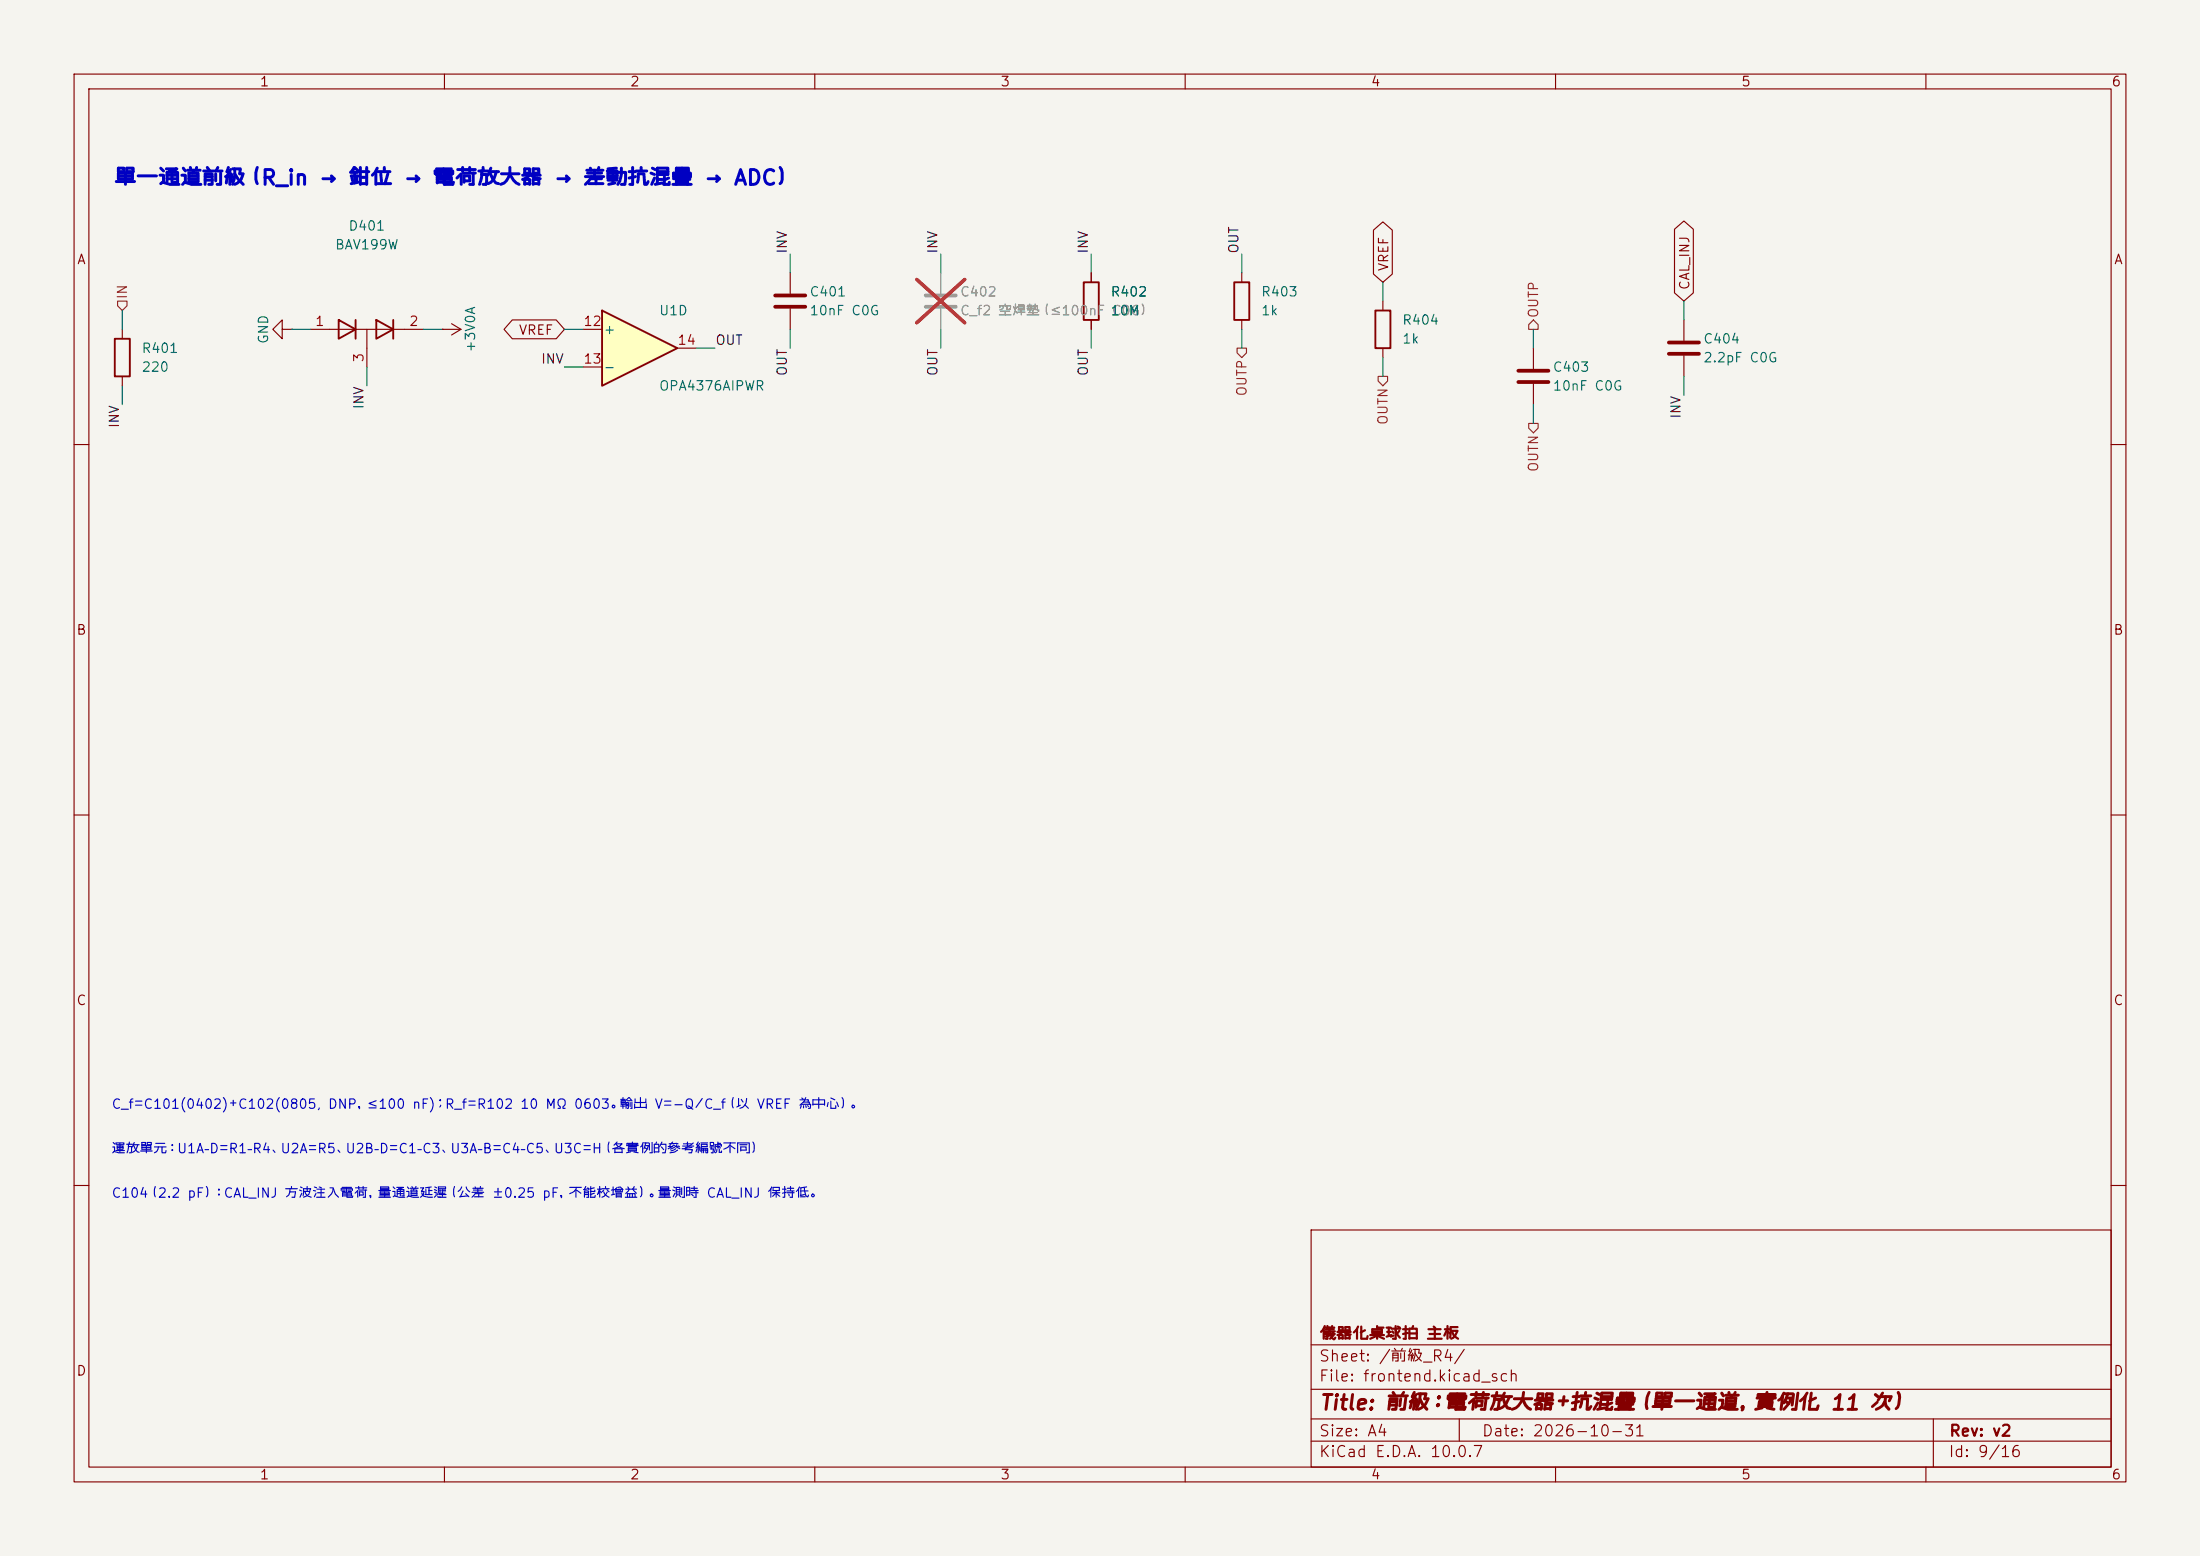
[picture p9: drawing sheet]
<svg xmlns="http://www.w3.org/2000/svg" width="297mm" height="210mm" viewBox="0 0 297 210" stroke-linecap="round" stroke-linejoin="round" font-family="sans-serif">
<path d="M0 0h297v210h-297z" fill="#f5f4ef" stroke="#f5f4ef" stroke-width=".14"/>
<g fill="none" stroke="#840000" stroke-width=".15">
<path d="M10 10h277v190h-277zM12 12h273v186h-273zM60 10v2M110 10v2M160 10v2M210 10v2M260 10v2M10 60h2M285 60h2M10 110h2M285 110h2M10 160h2"/>
<path d="M177 166h108v32h-108zM285 160h2M60 198v2M110 198v2M160 198v2M177 194.5h108M177 191.5h108M177 187.5h108M177 181.5h108M197 191.5v3M210 198v2M260 198v2"/>
<path d="M261 191.5v6.5"/>
</g>
<path d="M81.3 41.9l10.1 5.1-10.1 5.1z" fill="#ffffc2"/>
<path d="M146.3 38.1h2v5.1h-2zM166.6 38.1h2.1v5.1h-2.1zM15.5 45.7h2v5.1h-2zM45.7 43.2l2.3 1.3-2.3 1.2zM48 43.2v2.5M50.8 43.2l2.3 1.3-2.3 1.2zM53.1 43.2v2.5M81.3 41.9l10.1 5.1-10.1 5.1zM185.7 41.9h2v5.1h-2z" fill="none" stroke="#840000" stroke-width=".25"/>
<g fill="none" stroke="#840000" stroke-width=".15">
<path d="M106.7 36.8v2.8M147.3 36.8v1.3M167.6 36.8v1.3M185.4 31.1l1.3-1.2 1.3 1.2v5.9l-1.3 1.1-1.3-1.1zM226.1 30.9l1.2-1.1 1.3 1.1v8.6l-1.3 1.1-1.2-1.1zM16.5 44.5v1.2M16.5 50.8v1.3M38.1 44.5v-1.3l-1.3 1.3 1.3 1.2v-1.2h1.3M39.4 44.5h.1M41.9 44.5h15.2M49.5 44.5v5M59.7 44.5h.1"/>
<path d="M59.7 44.5h2.5M61 43.7l1.2 .8M62.2 44.5l-1.2 .7M69.2 43.2h5.9l1.1 1.3-1.1 1.2h-5.9l-1.2-1.2zM78.7 44.5h2.6M78.7 49.5h2.6M91.4 47h2.6M106.7 41.7v2.8M147.3 43.2v1.3M167.6 43.2v1.3M186.7 40.6v1.3M186.7 47v1.3"/>
<path d="M207 47v2.8M207 51.8v2.8M227.3 43.2v2.8M227.3 48v2.8"/>
</g>
<path d="M104.6 39.9h4.1M104.6 41.4h4.1M205 50h4M205 51.6h4M225.3 46.2h4.1M225.3 47.8h4.1" fill="none" stroke="#840000" stroke-width=".51"/>
<path d="M125 39.9h4M125 41.4h4" fill="none" stroke="#9c9b98" stroke-width=".51"/>
<path d="M127 36.8v2.8M127 41.7v2.8" fill="none" stroke="#9c9b98" stroke-width=".15"/>
<path d="M123.8 37.7l6.4 5.9M130.2 37.7l-6.4 5.9" fill="none" stroke="#e12e31" stroke-width=".46"/>
<path d="M15.9 40.6h1.2v.7l-.6 .6-.6-.6zM167 47h1.3v.6l-.7 .7-.6-.7zM186.1 50.8h1.2v.6l-.6 .7-.6-.7zM206.4 57.2h1.2v.6l-.6 .6-.6-.6zM207 43.2l.6 .6v.7h-1.2v-.7z" fill="none" stroke="#725600" stroke-width=".15"/>
<g fill="none" stroke="#009600" stroke-width=".15">
<path d="M106.7 34.3v2.5M127 34.3v2.5M147.3 34.3v2.5M167.6 34.3v2.5M186.7 38.1v2.5M16.5 41.9v2.6M16.5 52.1v2.5M39.4 44.5h2.5M49.5 49.5v2.6M57.1 44.5h2.6M76.2 44.5h2.5M76.2 49.5h2.5"/>
<path d="M94 47h2.5M106.7 44.5v2.5M127 44.5v2.5M147.3 44.5v2.5M167.6 44.5v2.5M186.7 48.3v2.5M207 44.5v2.5M207 54.6v2.6M227.3 40.6v2.6M227.3 50.8v2.5"/>
</g>
<text font-size="2" fill="#0000c2" x="15.3" y="25.5">單一通道前級（R_in → 鉗位 → 電荷放大器 → 差動抗混疊 → ADC）</text>
<text font-size="2" fill="#840000" x="178" y="190.8">Title: 前級：電荷放大器＋抗混疊（單一通道，實例化 11 次）</text>
<g font-size="1.5" fill="#840000">
<text x="178" y="184.1">Sheet: /前級_R4/</text>
<text x="178" y="181.1">儀器化桌球拍 主板</text>
<text x="178" y="186.8">File: frontend.kicad_sch</text>
<text x="178" y="197">KiCad E.D.A. 10.0.7</text>
<text x="178" y="194.2">Size: A4</text>
<text x="200" y="194.2">Date: 2026-10-31</text>
<text x="263" y="197">Id: 9/16</text>
<text x="263" y="194.2">Rev: v2</text>
</g>
<g font-size="1.3" fill="#840000">
<text x="35" y="12">1</text>
<text x="85" y="12">2</text>
<text x="135" y="12">3</text>
<text x="185" y="12">4</text>
<text x="235" y="12">5</text>
<text x="285" y="12">6</text>
<text x="10.3" y="36">A</text>
<text x="285.3" y="36">A</text>
<text x="187.7" y="36.7" transform="rotate(-90 187.7 36.7)">VREF</text>
<text x="228.4" y="39.2" transform="rotate(-90 228.4 39.2)">CAL_INJ</text>
<text x="69.9" y="45.5">VREF</text>
<text x="10.2" y="86">B</text>
<text x="285.2" y="86">B</text>
<text x="10.2" y="136">C</text>
<text x="285.2" y="136">C</text>
<text x="10.2" y="186">D</text>
<text x="285.2" y="186">D</text>
<text x="35" y="200">1</text>
<text x="85" y="200">2</text>
<text x="135" y="200">3</text>
<text x="185" y="200">4</text>
<text x="235" y="200">5</text>
<text x="285" y="200">6</text>
</g>
<g font-size="1.3" fill="#006464">
<text x="45.1" y="34">BAV199W</text>
<text x="47" y="31.4">D401</text>
<text x="109.2" y="40.3">C401</text>
<text x="149.8" y="40.3">R402</text>
<text x="170.2" y="40.3">R403</text>
<text x="19" y="48">R401</text>
<text x="36.5" y="46.5" transform="rotate(-90 36.5 46.5)">GND</text>
<text x="64.5" y="47.7" transform="rotate(-90 64.5 47.7)">+3V0A</text>
<text x="81.4" y="45.4">+</text>
<text x="88.9" y="42.9">U1D</text>
<text x="109.2" y="42.9">10nF C0G</text>
<text x="170.2" y="42.9">1k</text>
<text x="189.2" y="44.1">R404</text>
<text x="189.2" y="46.7">1k</text>
<text x="229.9" y="46.7">C404</text>
<text x="19" y="50.5">220</text>
<text x="81.4" y="50.5">-</text>
<text x="88.9" y="53">OPA4376AIPWR</text>
<text x="209.5" y="50.5">C403</text>
<text x="209.5" y="53">10nF C0G</text>
<text x="229.9" y="49.2">2.2pF C0G</text>
</g>
<g font-size="1.3" fill="#0f0f0f">
<text x="106.6" y="34.3" transform="rotate(-90 106.6 34.3)">INV</text>
<text x="126.9" y="34.3" transform="rotate(-90 126.9 34.3)">INV</text>
<text x="147.2" y="34.3" transform="rotate(-90 147.2 34.3)">INV</text>
<text x="167.5" y="34.3" transform="rotate(-90 167.5 34.3)">OUT</text>
<text x="96.5" y="46.9">OUT</text>
<text x="72.9" y="49.4">INV</text>
<text x="106.6" y="50.8" transform="rotate(-90 106.6 50.8)">OUT</text>
<text x="126.9" y="50.8" transform="rotate(-90 126.9 50.8)">OUT</text>
<text x="147.2" y="50.8" transform="rotate(-90 147.2 50.8)">OUT</text>
<text x="16.4" y="57.9" transform="rotate(-90 16.4 57.9)">INV</text>
<text x="49.4" y="55.3" transform="rotate(-90 49.4 55.3)">INV</text>
<text x="227.2" y="56.6" transform="rotate(-90 227.2 56.6)">INV</text>
</g>
<g font-size="1.3" fill="#725600">
<text x="17.5" y="40.5" transform="rotate(-90 17.5 40.5)">IN</text>
<text x="208" y="43" transform="rotate(-90 208 43)">OUTP</text>
<text x="168.6" y="53.6" transform="rotate(-90 168.6 53.6)">OUTP</text>
<text x="187.7" y="57.4" transform="rotate(-90 187.7 57.4)">OUTN</text>
<text x="208" y="63.8" transform="rotate(-90 208 63.8)">OUTN</text>
</g>
<g font-size="1.3" fill="#939391">
<text x="129.5" y="40.3">C402</text>
<text x="129.5" y="42.9">C_f2 空焊墊（≤100nF 10M</text>
<text x="150" y="42.9">C0G）</text>
</g>
<g font-size="1.3" fill="#a90000">
<text x="42.4" y="44.3">1</text>
<text x="55.1" y="44.3">2</text>
<text x="78.7" y="44.3">12</text>
<text x="91.4" y="46.9">14</text>
<text x="49.4" y="49" transform="rotate(-90 49.4 49)">3</text>
<text x="78.7" y="49.4">13</text>
</g>
<g font-size="1.3" fill="#0000c2">
<text x="15" y="150">C_f＝C101(0402)＋C102(0805, DNP，≤100 nF)；R_f＝R102 10 MΩ 0603。輸出 V＝−Q／C_f（以 VREF 為中心）。</text>
<text x="15" y="156">運放單元：U1A–D＝R1–R4、U2A＝R5、U2B–D＝C1–C3、U3A–B＝C4–C5、U3C＝H（各實例的參考編號不同）</text>
<text x="15" y="162">C104（2.2 pF）：CAL_INJ 方波注入電荷，量通道延遲（公差 ±0.25 pF，不能校增益）。量測時 CAL_INJ 保持低。</text>
</g>
</svg>
